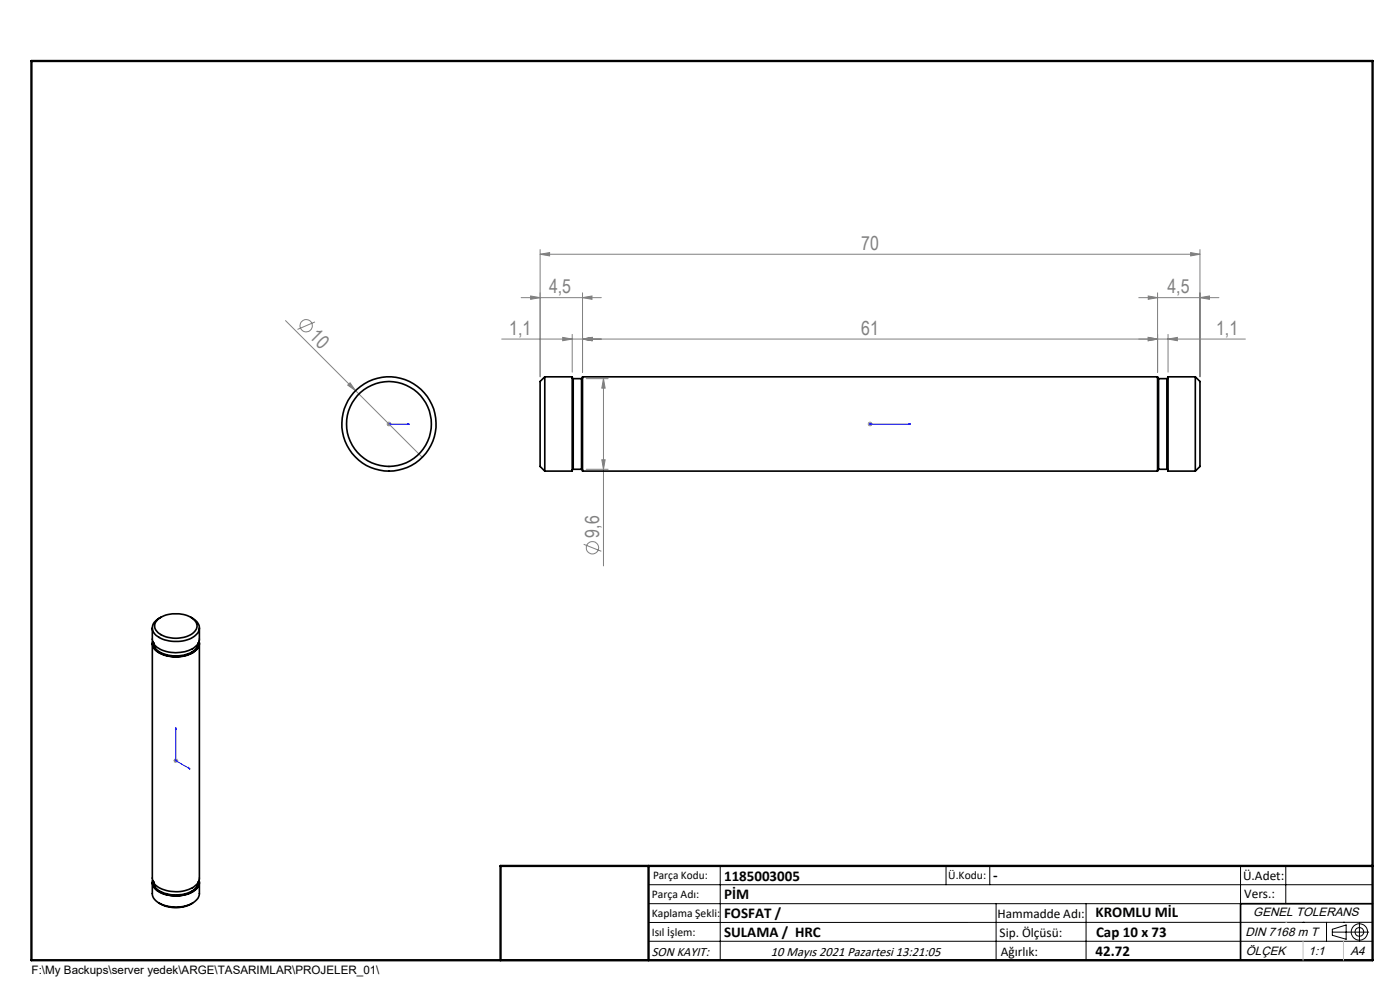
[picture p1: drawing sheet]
<svg xmlns="http://www.w3.org/2000/svg" width="297mm" height="210mm" viewBox="0 0 297 210" stroke-linecap="round" stroke-linejoin="round" font-family="sans-serif">
<g fill="none" stroke="#808080" stroke-width=".21">
<path d="M114.6 53.9l2-.3v.7zM114.6 52.9v27M114.6 53.9h140M252.6 53.6l2 .3-2 .4zM254.6 52.9v27M60.6 68l29 29M66.8 68.3l-3.7 1.6M106.4 71.9h157.8M110.6 63.1h17M112.6 62.8l2 .3-2 .4zM119.4 71.6l2 .3-2 .4zM121.4 70.9v8"/>
<path d="M123.6 63.1l2-.3v.7zM123.6 71.9l2-.3v.7zM123.6 62.1v16.8M241.6 63.1h17M243.6 71.6l2 .3-2 .4zM243.6 62.8l2 .3-2 .4zM245.6 62.1v16.8M247.8 71.9l2-.3v.7zM247.8 70.9v8M254.6 63.1l2-.3v.7zM73.8 81.7l.5-.5 1.1 1.7zM82 89.9h1"/>
<path d="M82.5 89.4v1M82.9 89.6l-.7 .7M124.4 99.5h4.6M124.4 80.3h4.6M127.7 97.5h.7l-.4 2zM128 80.3l.4 2h-.7zM128 80.3v39.7M184.1 89.9h1M184.2 89.6l.7 .7M184.6 89.4v1M184.9 89.6l-.7 .7M123.8 115.5l3.8 1.4"/>
<path d="M36.8 161.4h1M36.9 161l.7 .7M37.3 160.9v.9M37.6 161l-.7 .7"/>
<circle cx="64.9" cy="69.1" r="1.31"/>
<circle cx="125.7" cy="116.2" r="1.31"/>
</g>
<g fill="none" stroke="#000" stroke-width=".21">
<path d="M137.6 187.7h153.6M137.6 191.7h153.6M137.6 199.7h153.6M152.8 183.7v20M200.7 183.7v4M210 183.7v4M211.3 191.7v12M230.4 191.7v12M263.2 183.7v20M272.8 183.7v8M276.4 195.6h.1M281.4 195.6v4.1"/>
<path d="M282.6 197.7h7.8M282.6 197.1l3-.9v3l-3-.8zM285 195.6h.1M288.4 195.8v3.8M291.2 195.6l-153.6 .1"/>
<circle cx="288.4" cy="197.7" r="1.74"/>
<circle cx="288.4" cy="197.7" r=".93"/>
</g>
<path d="M82.4 89.9h.2zM82.5 89.9h.1M82.5 89.9h4.3M86.8 89.9h-.4h.4M184.5 89.9h.2zM184.6 89.9h.1M184.6 89.9h8.5M193.1 89.9h-.4h.4M37.3 154.4v7l3 1.7M37.3 154.4l.1 .4-.2-.2zM40 162.8l.3 .3-.3-.1z" fill="none" stroke="#00f" stroke-width=".21"/>
<path d="M291.2 191.7h-28v12M106.2 203.7h185" fill="none" stroke="#000" stroke-width=".35"/>
<path d="M6.7 12.9h284.5v190.8h-284.5zM137.6 183.7v20M291.2 183.7h-185v20" fill="none" stroke="#000" stroke-width=".5"/>
<path d="M272.8 195.6h.1M276.4 199.7v4M285 199.7v4" fill="none" stroke="#c0c0c0" stroke-width=".21"/>
<g fill="#00f">
<path d="M86.4 89.9h.4zM82.4 89.9h.2z"/>
<path d="M184.5 89.9h.2zM192.7 89.9h.4z"/>
<path d="M40 162.8l.3 .3-.3-.1zM37.3 154.4l.1 .4-.2-.2z"/>
</g>
<g fill="#808080">
<path d="M73.8 81.7l.5-.5 1.1 1.7z"/>
<path d="M123.6 63.1l2-.3v.7zM112.6 62.8l2 .3-2 .4zM247.8 71.9l2-.3v.7zM243.6 71.6l2 .3-2 .4z"/>
<path d="M114.6 53.9l2-.3v.7zM252.6 53.6l2 .3-2 .4zM119.4 71.6l2 .3-2 .4zM123.6 71.9l2-.3v.7zM123.6 71.9l2-.3v.7zM243.6 71.6l2 .3-2 .4zM243.6 62.8l2 .3-2 .4zM254.6 63.1l2-.3v.7z"/>
<path d="M127.7 97.5h.7l-.4 2zM128 80.3l.4 2h-.7z"/>
</g>
<g fill="none" stroke="#000" stroke-width=".35">
<path d="M115.6 79.9v20M115.6 79.9l-1 1v18l1 1M115.6 79.9h5.8v20h-5.8M123.6 79.9h122v20h-122zM253.6 79.9h-5.8v20h5.8M253.6 79.9v20M253.6 79.9l1 1v18l-1 1M121.4 80.1l.2 .2M121.6 99.5l-.2 .3M121.6 80.3v19.2M121.6 80.3h1.8M121.6 99.5h1.8"/>
<path d="M123.4 99.5l.2 .3M123.4 80.3v19.2M123.6 80.1l-.2 .2M245.6 80.1l.2 .2M245.8 99.5l-.2 .3M245.8 80.3v19.2M245.8 80.3h1.7M245.8 99.5h1.7M247.5 99.5l.3 .3M247.5 80.3v19.2M247.8 80.1l-.3 .2M32.3 133.2v2.4a3.3 3.3 0 0 0 3 2.6 6.7 6.7 0 0 0 6.6-1.5l.4-.9v-2.6"/>
<path d="M32.3 136.4v49.9a2.84 2.84 0 0 0 2.6 2.5 6.9 6.9 0 0 0 7-1.4l.4-.9v-50.1M32.3 136a2.59 2.59 0 0 0 2.1 2.8 7 7 0 0 0 7.5-1.3l.4-.8-.1-.7M32.4 136.2a2.81 2.81 0 0 0 2.5 2.7 7.1 7.1 0 0 0 6.7-1.1l.5-.8 .1-.8M32.5 136.4h.1M32.5 136.4a3.1 3.1 0 0 0 2.8 2.5 6.3 6.3 0 0 0 6.5-1.6l.3-.9M33.5 131.4a6.5 6.5 0 0 1 7.8 .2 1.87 1.87 0 0 1-.8 3 6.5 6.5 0 0 1-7.2-.7 1.69 1.69 0 0 1 .2-2.5zM34.1 130.9a2.34 2.34 0 0 0-1.6 3.1 5.9 5.9 0 0 0 5.8 2 4.4 4.4 0 0 0 3.9-2.3 2.47 2.47 0 0 0-1.7-2.8M42.1 136.4h.1M32.3 187.2v2.3a2.43 2.43 0 0 0 1.5 2.1M32.3 186.7a2.59 2.59 0 0 0 2.1 2.8 7.4 7.4 0 0 0 7.3-1l.5-.8v-1M32.4 186.9a2.5 2.5 0 0 0 2.1 2.6 6.7 6.7 0 0 0 7.3-1.3l.3-.5 .1-.8M32.5 187.1h.1"/>
<path d="M32.5 187.1a2.9 2.9 0 0 0 2.4 2.4 6.8 6.8 0 0 0 6.7-1.2l.3-.5 .2-.7M33.8 191.6a7.1 7.1 0 0 0 7.1 0M42.1 187.1h.1M42.3 187.2v2.3a3.4 3.4 0 0 1-3 2.7 8.1 8.1 0 0 1-5.5-.6"/>
<circle cx="82.5" cy="89.9" r="10"/>
<circle cx="82.5" cy="89.9" r="9"/>
</g>
<g font-size="4.1" fill="#808080">
<text x="182.7" y="53">70</text>
<text x="116.5" y="62.2">4,5</text>
<text x="247.7" y="62.2">4,5</text>
<text x="65.5" y="71.6" transform="rotate(45 65.5 71.6)">10</text>
<text x="108" y="71">1,1</text>
<text x="182.7" y="71">61</text>
<text x="258" y="71">1,1</text>
<text x="127.1" y="114.1" transform="rotate(-90 127.1 114.1)">9,6</text>
</g>
<g font-size="3.2">
<text x="153.6" y="186.8">1185003005</text>
<text x="153.6" y="190.8">PİM</text>
<text x="210.7" y="186.6">-</text>
<text x="153.6" y="194.8">FOSFAT /</text>
<text x="232.4" y="194.5">KROMLU MİL</text>
<text x="153.6" y="198.8">SULAMA / HRC</text>
<text x="232.4" y="202.8">42.72</text>
<text x="232.5" y="198.8">Cap 10 x 73</text>
</g>
<g font-size="2.8">
<text x="263.7" y="186.7">Ü.Adet:</text>
<text x="263.9" y="190.5">Vers.:</text>
<text x="211.6" y="194.8">Hammadde Adı:</text>
<text x="138.3" y="202.8">SON KAYIT:</text>
<text x="163.6" y="202.8">10 Mayıs 2021 Pazartesi 13:21:05</text>
<text x="212.1" y="198.7">Sip. Ölçüsü:</text>
<text x="212.3" y="202.7">Ağırlık:</text>
</g>
<g font-size="2.6">
<text x="265.9" y="194.4">GENEL TOLERANS</text>
<text x="264.2" y="198.5">DIN 7168 m T</text>
<text x="264.3" y="202.6">ÖLÇEK</text>
<text x="277.6" y="202.6">1:1</text>
<text x="286.5" y="202.6">A4</text>
</g>
<g font-size="2.5">
<text x="138.3" y="190.5">Parça Adı:</text>
<text x="138.5" y="186.5">Parça Kodu:</text>
<text x="201.2" y="186.5">Ü.Kodu:</text>
<text x="138.3" y="194.5">Kaplama Şekli:</text>
<text x="138.3" y="198.6">Isıl İşlem:</text>
<text x="6.7" y="206.7">F:\My Backups\server yedek\ARGE\TASARIMLAR\PROJELER_01\</text>
</g>
</svg>
